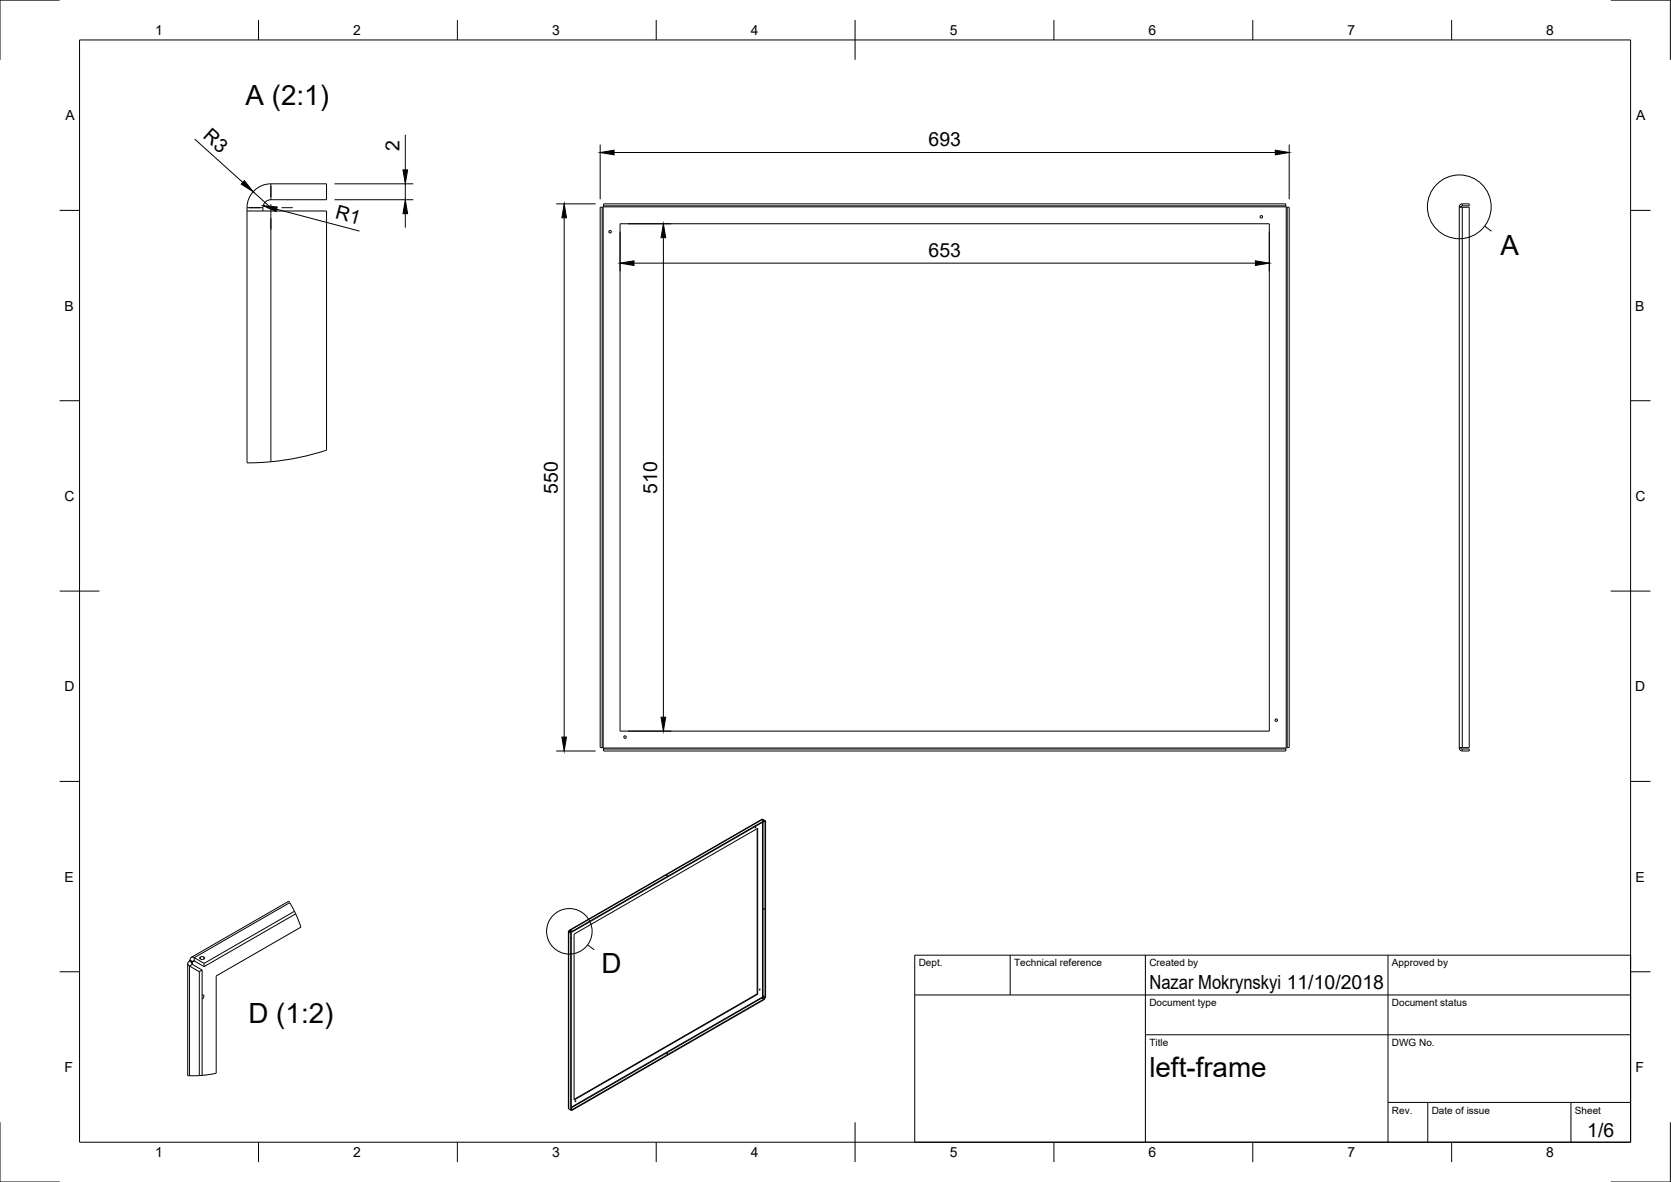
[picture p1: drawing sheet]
<svg xmlns="http://www.w3.org/2000/svg" width="420mm" height="297mm" viewBox="0 0 420 297" stroke-linecap="round" stroke-linejoin="round" font-family="sans-serif">
<!-- layer: Visible -->
<g fill="none" stroke="#000" stroke-width=".25">
<path d="M62.1 52.2v64.1l6-.3M62.1 53h20v60.1l-6.9 1.9-7.1 1M62.1 52.2h4M66.1 52.2v.8M66.1 52.2a2 2 0 0 1 2-2h14v-4h-14a6 6 0 0 0-6 6M151.4 52.1h-.5v135.8h.5M151.4 52.1v135.8M151.8 51.7l-.1 .4h-.3M151.8 51.7v-.5h171.5v.5M151.8 51.7h171.5M155.9 56.2h163.3v127.5h-163.3zM323.3 51.7v.3l.4 .1"/>
<path d="M323.7 52.1h.5v135.8h-.5M323.7 52.1v135.8M366.9 52.1h2.5v135.8h-2.5M366.9 52v136M366.9 52h.5M367.4 52l.3-.3h1.7v-.5h-1.7a.75 .75 0 0 0-.8 .8M367.4 52v.1M151.4 187.9l.4 .1v.2M151.8 188.2v.5h171.5v-.5M151.8 188.2h171.5M323.7 187.9l-.4 .1v.2M366.9 188h.5"/>
<path d="M367.4 188l.3 .2h1.7v.5h-1.7a.75 .75 0 0 1-.8-.7M367.4 187.9v.1M190 207.8l-.1 .2zM190.4 208.2v41.6M192.1 206.4v.2l-.1-.1M192.3 206.3l.1 .1M192.3 206.2l-.7-.3-48.5 27.9M192.3 206.2v.1M192.3 206.2l-48.6 27.9M192.3 206.3l-48.6 28M192.3 206.2l.2 .1M192.4 206.4v44.4"/>
<path d="M192.5 206.3v44.4l-.1 .1M192.5 206.3l-.1 .1M74 229l-1.4-2.5-24.5 14.1M74 229l-22.7 13.1M74 229l.4 .7M74.4 229.6l-23.1 13.3M74.4 229.7l1.3 3.3-21.3 12.3v24.4l-3.6 .5M142.9 234.1v44.4l.8 .6M143 234v.2l.5 .3M143 234l.1 .1M143 234h.1M143 234h.2"/>
<path d="M143 234l.2-.2 .5 .3M143.1 234.1l.5 .4M143.2 234l.5 .3M143.2 234l-.1 .1M143.5 234.5v44.4h.1M143.6 234.5h-.1M143.6 234.5v44.4M143.6 235.7v.2M143.7 234.1v.2M144.3 234.7l46.2-26.5v41.7l-46.2 26.5zM47.2 242.1v28.2h2.9M47.6 241.5a.65 .65 0 0 0-.4 .6 .65 .65 0 0 0 .4 .7l2.5 1.4"/>
<path d="M47.6 241.4v.1M47.6 241.4l.7 .4M47.6 241.5l.7 .4M47.8 241.3l-.2 .1M47.8 241.3l.7 .4M47.8 241.3a.65 .65 0 0 1 .3-.7 .65 .65 0 0 1 .7 .1l2.5 1.4M48.3 241.8v.1M48.3 241.9l-.1 .3 .1 .2 2.5 1.4M48.5 241.7l-.2 .1M48.5 241.7l.2-.3 .1 .1 2.5 1.4M50.1 244.2v26.1M50.3 240.6l.7-.2 .4 .4-.2 .2-.6 .1-.4-.2z"/>
<path d="M50.8 243.8l-.7 .4M50.8 243.8v26.4M50.8 250.1l.2-.1 .3 .3-.5 .8M51.3 242.1v.8M190.4 249.8l.1 .1M190.4 249.8l-46.1 26.5M191 248.6v.2zM192.3 251v.1l-48.6 28M192.3 251l-48.6 27.9M192.4 250.8l-.7-.3 .6 .5M50.8 270.2l-.7 .1M143.2 278.8h.1"/>
<path d="M143.6 278.6v.1M143.6 278.9h.1M143.7 278.9v.2M144.7 276.6l-.1 .2z"/>
<circle cx="153.4" cy="58.2" r=".31"/>
<circle cx="317.2" cy="54.5" r=".31"/>
<circle cx="157.2" cy="185.2" r=".31"/>
<circle cx="320.9" cy="181" r=".31"/>
<circle cx="191.8" cy="206.1" r=".11"/>
<circle cx="143.6" cy="233.9" r=".1"/>
<circle cx="167.7" cy="220" r=".11"/>
<circle cx="192.1" cy="228.4" r=".11"/>
<circle cx="191.8" cy="250.9" r=".11"/>
<circle cx="192.1" cy="250.4" r=".11"/>
<circle cx="167.7" cy="264.8" r=".11"/>
</g>
<!-- layer: Visible Narrow -->
<g fill="none" stroke="#000" stroke-width=".25">
<path d="M68.1 46.2v4M68.1 53v63M151.7 52.1v135.8M151.8 52h171.5M323.4 52.1v135.8M367.7 51.2v.5M367.7 52.1v135.8M151.8 188h171.5M367.7 188.2v.5M167.6 219.9v.1M167.8 219.9v.1M191.7 206.1v.1"/>
<path d="M191.7 206.6v43.9M191.8 205.9l-48.6 27.9v.2M191.9 206.6v43.9M191.9 206.1v.1M192.2 206.5h-.1M72.8 226.8l-24 13.9v.8l-.3 .2M143.1 234.1l-.1 .1v44.5M143.5 233.8v.1M143.7 233.8v.1M192.1 228.3l-.1 .1M192.2 228.5h-.1M48.3 241.9v.5l-.7 .4v27.5"/>
<path d="M50.4 240.5v.5M51.3 240.5v.5M191.7 250.6l-48.1 27.6M191.7 250.9v.1M191.8 250.7l-48.2 27.7M191.9 250.9v.1M192.1 250.3l-.1 .1M192.2 250.5h-.1M143.2 278.8h.1M143.7 278.6v.1M167.6 264.7v.1M167.8 264.7v.1"/>
</g>
<!-- layer: Border -->
<g fill="none" stroke="#000" stroke-width=".25">
<path d="M15 0h-15v15M20 10h390v277h-390zM65 5v5M115 5v5M165 5v5M215 5v10M265 5v5M315 5v5M365 5v5M405 0h15v15M15 52.9h5M410 52.9h5"/>
<path d="M15 100.7h5M410 100.7h5M15 148.5h10M405 148.5h10M15 196.4h5M410 196.4h5M15 244.2h5M410 244.2h5M0 282v15h15M65 287v5M115 287v5M165 287v5"/>
<path d="M215 282v10M265 287v5M315 287v5M365 287v5M420 282v15h-15"/>
</g>
<!-- layer: TitleBlock -->
<path d="M230 240h180v47h-180zM230 250h180M254 240v10M288 240v47M349 240v47M288 260h122M349 277h61M359 277v10M395 277v10" fill="none" stroke="#000" stroke-width=".25"/>
<!-- layer: Annotations -->
<g fill="none" stroke="#000" stroke-width=".25">
<path d="M373.3 56.8l1.7 1.3M147.7 237.5l1.7 1.2"/>
<circle cx="366.9" cy="52" r="8"/>
<circle cx="143.2" cy="234" r="5.7"/>
</g>
<!-- layer: Center Lines -->
<path d="M62.6 52.2h2.8M67.2 52.2h1.8M68.1 46.7v2.8M68.1 51.3v1.8M68.1 54.9v2.8M70.8 52.2h2.8" fill="none" stroke="#000" stroke-width=".25"/>
<!-- layer: Dimensions -->
<g fill="none" stroke="#000" stroke-width=".25">
<path d="M49 35l12 10.8M101.9 33.9v8.8M150.9 36.3v13.8M154.4 38.3h166.3M324.2 36.3v13.8M63.7 48.2l4.4 4M69.6 52.6l20.8 5.5M84.1 50.2h19.8M84.1 46.2h19.8M101.9 46.2v4M101.9 53.7v3.5M139.9 51.2h9.9"/>
<path d="M141.9 54.7v130.5M155.9 58.2v9.9M157.9 56.2h10.9M166.8 59.7v120.5M319.2 58.2v9.9M159.4 66.1h156.3M139.9 188.7h9.9M157.9 183.7h10.9"/>
</g>
<path d="M150.9 38.3l3.5-.6v1.2zM320.7 37.7l3.5 .6-3.5 .6zM61.4 45.4l2.3 2.8-3-1.9zM66.2 51.7l3.5 .3-.3 1.1zM101.9 50.2l.6 3.5h-1.2zM101.3 42.7h1.2l-.6 3.5zM141.9 51.2l.5 3.5h-1.1zM166.8 56.2l.6 3.5h-1.2zM155.9 66.1l3.5-.6v1.2zM315.7 65.5l3.5 .6-3.5 .6zM141.3 185.2h1.1l-.5 3.5zM166.2 180.2h1.2l-.6 3.5z" fill="#000" stroke="#000" stroke-width=".25"/>
<g font-size="7">
<text x="61.8" y="26.5">A (2:1)</text>
<text x="377.3" y="64.1">A</text>
<text x="151.2" y="244.5">D</text>
<text x="62.5" y="257.2">D (1:2)</text>
<text x="289" y="270.5">left-frame</text>
</g>
<g font-size="4.9">
<text x="50.8" y="34.5" transform="rotate(42 50.8 34.5)">R3</text>
<text x="100.4" y="37.8" transform="rotate(-90 100.4 37.8)">2</text>
<text x="233.5" y="36.8">693</text>
<text x="84.1" y="54.9" transform="rotate(15 84.1 54.9)">R1</text>
<text x="233.5" y="64.6">653</text>
<text x="140.3" y="124" transform="rotate(-90 140.3 124)">550</text>
<text x="165.2" y="124" transform="rotate(-90 165.2 124)">510</text>
<text x="289" y="248.5">Nazar Mokrynskyi 11/10/2018</text>
<text x="399.1" y="285.7">1/6</text>
</g>
<g font-size="3.5">
<text x="39" y="8.8">1</text>
<text x="88.8" y="8.8">2</text>
<text x="138.8" y="8.8">3</text>
<text x="188.7" y="8.8">4</text>
<text x="238.8" y="8.8">5</text>
<text x="288.7" y="8.8">6</text>
<text x="338.8" y="8.8">7</text>
<text x="388.8" y="8.8">8</text>
<text x="16.4" y="30.2">A</text>
<text x="411.4" y="30.2">A</text>
<text x="16.2" y="78">B</text>
<text x="411.2" y="78">B</text>
<text x="16.2" y="125.9">C</text>
<text x="411.2" y="125.9">C</text>
<text x="16.2" y="173.7">D</text>
<text x="411.2" y="173.7">D</text>
<text x="16.2" y="221.5">E</text>
<text x="411.2" y="221.5">E</text>
<text x="16.2" y="269.4">F</text>
<text x="411.2" y="269.4">F</text>
<text x="39" y="290.8">1</text>
<text x="88.8" y="290.8">2</text>
<text x="138.8" y="290.8">3</text>
<text x="188.7" y="290.8">4</text>
<text x="238.8" y="290.8">5</text>
<text x="288.7" y="290.8">6</text>
<text x="338.8" y="290.8">7</text>
<text x="388.8" y="290.8">8</text>
</g>
<g font-size="2.5">
<text x="231" y="242.8">Dept.</text>
<text x="255" y="242.8">Technical reference</text>
<text x="289" y="242.8">Created by</text>
<text x="350" y="242.8">Approved by</text>
<text x="289" y="252.8">Document type</text>
<text x="350" y="252.8">Document status</text>
<text x="289" y="262.8">Title</text>
<text x="350" y="262.8">DWG No.</text>
<text x="350" y="279.8">Rev.</text>
<text x="360" y="279.8">Date of issue</text>
<text x="396" y="279.8">Sheet</text>
</g>
</svg>
